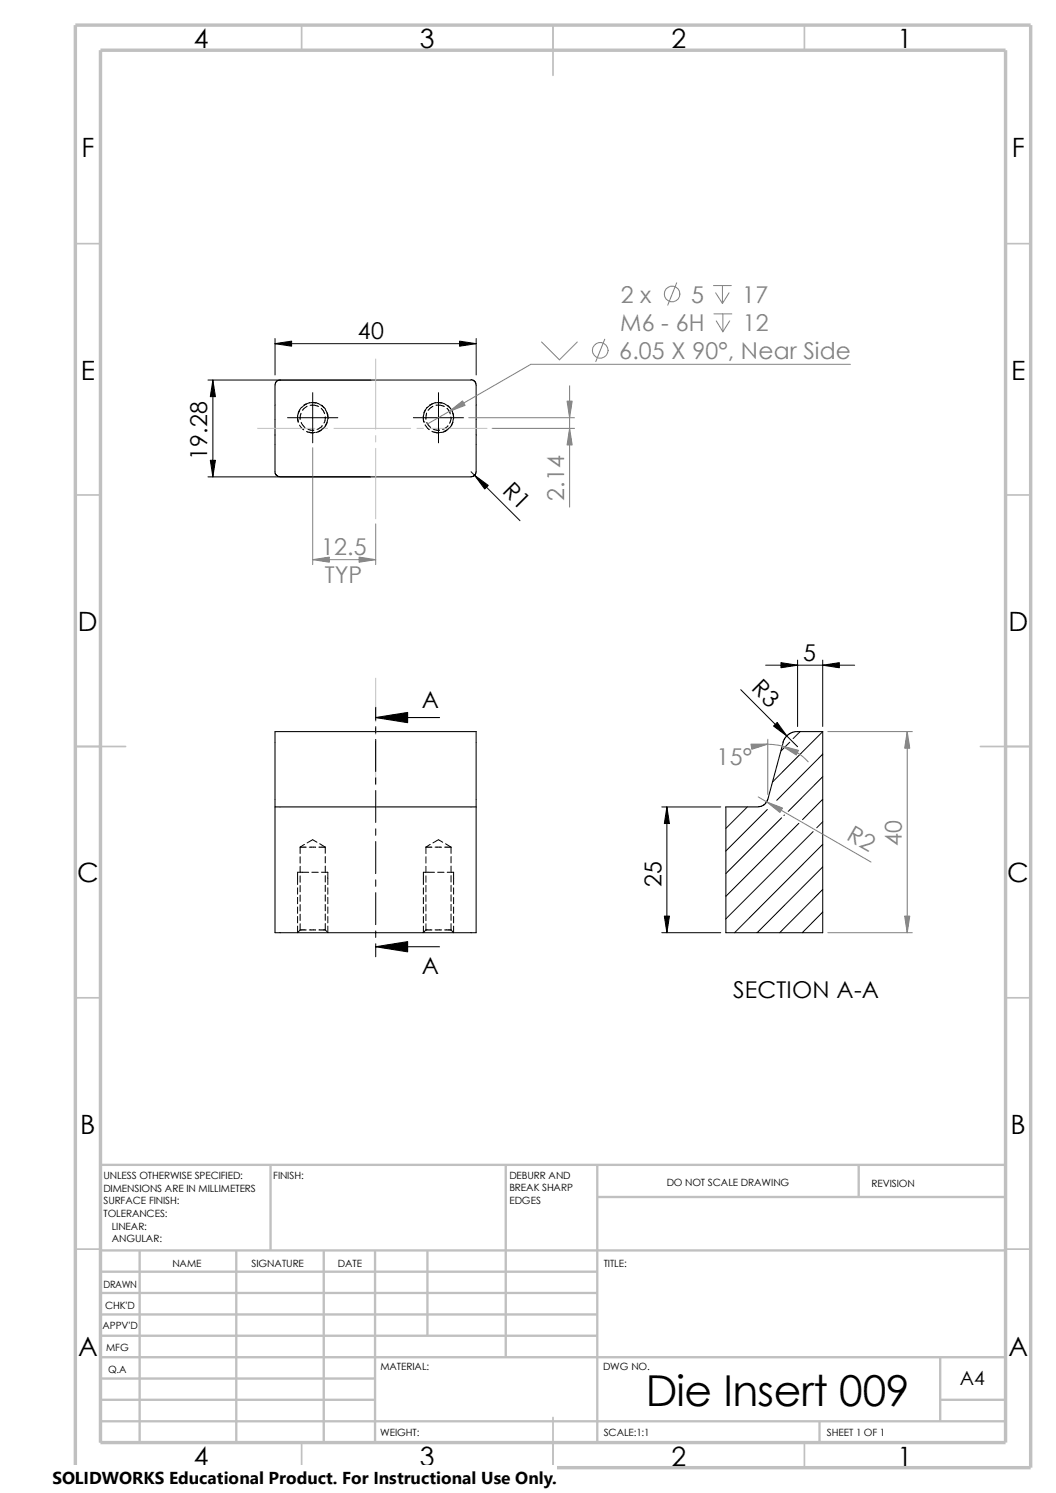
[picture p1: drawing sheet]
<svg xmlns="http://www.w3.org/2000/svg" width="210mm" height="297mm" viewBox="0 0 210 297" stroke-linecap="round" stroke-linejoin="round" font-family="sans-serif">
<g fill="none" stroke="#c0c0c0" stroke-width=".34">
<path d="M60 5v5M110 5v10M160 5v5M15 48.5h5M200 48.5h5M15 98.5h5M200 98.5h5M15 148.5h10M195 148.5h10M15 198.5h5M200 198.5h5M15 248.5h5"/>
<path d="M200 248.5h5M60 287v5M110 282v10M160 287v5"/>
</g>
<g fill="none" stroke="#c0c0c0" stroke-width=".47">
<path d="M53.8 231.7v17.1M100.6 231.7v38.3M118.8 238.1h81.2M118.8 231.7v55.3M170.8 231.7v6.4M200 231.7h-180v55.3M20 253h98.8M20 257.2h98.8M20 248.8h180M27.8 248.8v38.2M47 248.8v38.2M64.4 248.8v38.2"/>
<path d="M74.6 248.8v38.2M85 248.8v16.9M20 274.2h54.6M20 278.5h54.6M20 270h180M20 265.7h98.8M20 261.5h98.8M187 270v12.7M187 278.5h13M20 282.7h180M163 282.7v4.3"/>
</g>
<path d="M15 5h190v287h-190zM20 10h180v277h-180z" fill="none" stroke="#c0c0c0" stroke-width=".68" stroke-linecap="butt"/>
<g fill="none" stroke="#000" stroke-width=".2">
<path d="M41.4 75.6h32.3M42.3 75.6v19.3M54.7 67.4v7.2M54.7 68.4h40M62.2 78.1v10M87.2 78.1v10M94.7 67.4v7.2M41.4 94.9h32.3M57.2 83.1h10M59.2 83.1l.1 .8M59.6 84.6l.8 .9M59.6 81.6v.1a2.86 2.86 0 0 0-.3 2.3"/>
<path d="M59.9 82.2l-.2 1.2M59.9 84l.8 1M59.9 81l-.6 1.1M59.9 81.1h.1M61 85.9l1.2 .2M61 80.3l-1 .8M61.1 80.8l-.9 .8M61.2 85.3l.5 .3h.7M61.4 86l.7 .1 .6-.1M61.6 80.1l-1.2 .5M61.6 80.1l1.2 .1M61.7 80.6h.8l.9 .3"/>
<path d="M62.2 86.1h.1M62.2 80.1l1.2 .2M63.4 80.3l.7 .4 .7 .8M63.9 81.2l.7 1.1M64 85.5l-1.2 .5M64 80.6l.4 .4M64.1 84.7l-.3 .3-.8 .4M64.3 85.1l-1.1 .8M64.7 82.9l-.1 .8-.2 .5M64.8 81.6l.4 1.2M65.1 82.1l.1 1.3M65.1 84l-.7 1.1"/>
<path d="M65.2 83.5l-.5 1.2M82.2 83.1h10M84.2 82.7l.1 1.2M84.2 83.4l.1 .5M84.3 83.9h.1M84.5 84.5l.9 1M84.6 81.6l-.4 1.2M84.8 82.2l-.1 1.2M84.9 84l.7 1M85 81l-.7 1.1M85.6 85h.1M85.9 85.8l1.2 .3"/>
<path d="M86 80.3l-1.1 .8M86.1 80.8l-1 .8M86.1 85.3l.6 .3h.7M86.4 86l.8 .1 .5-.1M86.6 80.1l1.2 .1M86.6 80.1l-1.2 .5M86.7 80.6h.8l.9 .3M87.2 80.1l1.2 .2M88.4 80.3l1.1 .8M88.9 81.2l.6 1.1M88.9 85.5l-.3 .3-.8 .2M89 80.6l.8 1"/>
<path d="M89.1 84.7l-.3 .3-.8 .4M89.3 85.1l-.7 .6-.3 .1M89.7 83v.3l-.3 .9M89.8 81.6l.4 1.2M89.8 81.6h.1M90 82.2l.2 1.2M90 84l-.6 1.1M90.1 83.4l-.1 .7-.3 .5M93.7 93.9l9.7 9.7M147.3 137.2l11.3 11.3M152.3 132.3h17.7M158.6 131.3v13.2"/>
<path d="M163.6 131.3v13.2M157.1 147.7l-1.8 1.7M159.1 145.5l-1.4 1.4M163.6 145.5l-9.9 10M163.6 150l-9.1 9.2M163.6 154.5l-6.8 6.9M163.6 159l-4 4.1M59.2 176.6v1.3M59.2 178.5v1.3M59.7 168.5h1.2M59.7 168.5v1.3M59.7 170.4v1.3"/>
<path d="M59.7 172.3v1.3M59.7 174.2v1.3M59.7 176.1v1.3M59.7 178.1v1.2M59.7 180v1.2M60.5 168l-.8 .5M61.4 173.5h-2.2v2.5M61.5 168.5h1.3M62 173.5h1.3M63 167.6l-.8-.6-1.1 .7M63.4 168.5h1.3M63.6 167.9l1.1 .6"/>
<path d="M63.9 173.5h1.3v2.5M64.7 168.5v1.3M64.7 170.4v1.3M64.7 172.3v1.3M64.7 174.2v1.3M64.7 176.1v1.3M64.7 178v1.3M64.7 179.9v1.3M65.2 176.6v1.3M65.2 178.5v1.3M84.2 176.6v1.3M84.2 178.5v1.3"/>
<path d="M84.7 168.5h1.2M84.7 168.5v1.3M84.7 170.4v1.3M84.7 172.3v1.3M84.7 174.2v1.3M84.7 176.1v1.3M84.7 178.1v1.2M84.7 180v1.2M85.6 168l-.9 .5M86.4 173.5h-2.2v2.5M86.5 168.5h1.3M87 173.5h1.3"/>
<path d="M88.1 167.6l-.9-.6-1.1 .7M88.4 168.5h1.3M88.6 167.9l1.1 .6M88.9 173.5h1.3v2.5M89.7 168.5v1.3M89.7 170.4v1.3M89.7 172.3v1.3M89.7 174.2v1.3M89.7 176.1v1.3M89.7 178v1.3M89.7 179.9v1.3M90.2 176.6v1.3"/>
<path d="M90.2 178.5v1.3M131.6 160.5h11.7M132.6 160.5v25M148.6 160.5l-4.2 4.3M152.6 161l-8.2 8.3M155.4 162.7l-11 11.1M156 162.1l-.1 .1M158.9 163.8l-14.5 14.5M161.7 165.4l-17.3 17.4M163.6 163.5l-1.2 1.2M163.6 168l-17.5 17.5M163.6 172.5l-13 13"/>
<path d="M163.6 177l-8.5 8.5M59.2 180.4v1.3M59.2 182.3v1.3M59.2 184.2v1.3M59.7 185h1.2M59.7 185l-.5 .5M59.7 181.9v1.2M59.7 183.8v1.2M61.5 185h1.3M63.4 185h1.3M64.7 185l.5 .5M64.7 181.8v1.3"/>
<path d="M64.7 183.7v1.3M65.2 180.4v1.3M65.2 182.3v1.3M65.2 184.2v1.3M84.2 180.4v1.3M84.2 182.3v1.3M84.2 184.2v1.3M84.7 185h1.2M84.7 185l-.5 .5M84.7 181.9v1.2M84.7 183.8v1.2M86.5 185h1.3"/>
<path d="M88.4 185h1.3M89.7 185l.5 .5M89.7 181.8v1.3M89.7 183.7v1.3M90.2 180.4v1.3M90.2 182.3v1.3M90.2 184.2v1.3M131.6 185.5h11.7M163.6 181.4l-4 4.1"/>
</g>
<g fill="none" stroke="#000" stroke-width=".21">
<path d="M93.7 75.5l.5 .2 .3 .3 .2 .6v17.3l-.2 .5-.4 .4-38.4 .1-.6-.2-.4-.5v-17.6l.1-.5 .5-.5h38.4M74.7 142.7h12.7M74.7 140.7v2.6M74.7 144.6v1.2M74.7 147.1v6.4M74.7 154.7v1.3M74.7 157.3v6.3M155.7 147.7l.4-.8 .5-.6 1.3-.7 5.7-.1v40h-19.2v-25h6.4M155.7 147.7l-3.1 11.7-.8 .8-1 .3M54.7 160.5v25h40v-25M54.7 160.5h40M54.7 160.5v-15h40v15"/>
<path d="M74.7 164.9v1.3M74.7 167.4v6.4M74.7 175v1.3M74.7 177.6v6.3M74.7 188.3h12.7M74.7 185.2v1.3M74.7 187.7v2.6"/>
</g>
<path d="M74.7 71.4v14M51.2 85.2h11.4M63.9 85.2h1.3M66.4 85.2h15.3M74.7 86.7v1.2M74.7 89.2v14M82.9 85.2h1.3M85.5 85.2h11.4M74.7 134.9v8.7M74.7 144.9v1.2M74.7 147.4v8.7" fill="none" stroke="#c0c0c0" stroke-width=".2"/>
<g fill="none" stroke="#808080" stroke-width=".2">
<path d="M134.6 56.3l-1.8 4.4M141.9 56.8h3.6M142.3 58.3l1.4 2.1M143.7 56.8v3.6M145 58.3l-1.3 2.1M107.7 68l3.6 3.6 3.5-3.6M113.3 76.8v24.1M120.3 67.5l-1.8 4.4M142 62.4h3.5M142.5 63.8l1.3 2.2M143.8 62.4v3.6M145.1 63.8l-1.3 2.2"/>
<path d="M169.1 72.5h-63.5l-20.6 11.8M62.2 89.1v23.2M93.2 83.1h21.1M97.9 85.2h16.4M62.2 111.3h12.5M74.7 104.2v8.1M150.8 158.5l22.4 13M150.8 148.2a11.2 11.2 0 0 1 9.9 3.4M152.7 147.1v11M164.6 145.5h16.8M180.4 145.5v40M164.6 185.5h16.8"/>
<circle cx="133.7" cy="58.5" r="1.55"/>
<circle cx="119.4" cy="69.7" r="1.56"/>
</g>
<g fill="#808080" stroke="#808080" stroke-width=".2">
<path d="M113.3 85.2l.5 3.3h-1z"/>
<path d="M112.8 79.8h1l-.5 3.3z"/>
<path d="M71.4 110.8l3.3 .5-3.3 .5z"/>
<path d="M62.2 111.3l3.3-.5v1z"/>
<path d="M89.4 81.8l2.6-2 .5 .8z"/>
<path d="M149.4 148h3.3l-3.2 1.1z"/>
<path d="M152.5 159.6l3.1 1.1-.5 .9z"/>
<path d="M155.6 148.4l3.2 .9-.4 .9z"/>
<path d="M180.4 145.5l.5 3.3h-1z"/>
<path d="M179.9 182.2h1l-.5 3.3z"/>
</g>
<path d="M42.3 75.6l.5 3.3h-1zM54.7 68.4l3.3-.5v1zM91.4 67.9l3.3 .5-3.3 .5zM41.8 91.6h1l-.5 3.3zM94.4 94.6l2.7 2-.7 .7zM155.3 131.8l3.3 .5-3.3 .5zM163.6 132.3l3.3-.5v1zM154.6 143.7l1.9 2.7-2.7-2zM132.6 160.5l.5 3.3h-1zM132.1 182.2h1l-.5 3.3z" fill="#000" stroke="#000" stroke-width=".2"/>
<path d="M74.7 142.7l6.4-1v2.1zM74.7 188.3l6.4-1v2.1z" fill="#000" stroke="#000" stroke-width=".21"/>
<path d="M10.4 291.5h100.4v5.5h-100.4z" fill="#fff"/>
<text font-size="8.5" x="128.4" y="279.7">Die Insert 009</text>
<g font-size="5.3">
<text x="38.5" y="9.6">4</text>
<text x="83.5" y="9.6">3</text>
<text x="133.5" y="9.6">2</text>
<text x="178.5" y="9.6">1</text>
<text x="16.2" y="31.3">F</text>
<text x="201.2" y="31.3">F</text>
<text x="16" y="75.6">E</text>
<text x="201.1" y="75.6">E</text>
<text x="15.5" y="125.6">D</text>
<text x="200.6" y="125.6">D</text>
<text x="15.3" y="175.6">C</text>
<text x="200.3" y="175.6">C</text>
<text x="16" y="225.6">B</text>
<text x="201" y="225.6">B</text>
<text x="15.5" y="269.8">A</text>
<text x="200.5" y="269.8">A</text>
<text x="38.5" y="291.6">4</text>
<text x="83.5" y="291.6">3</text>
<text x="133.5" y="291.6">2</text>
<text x="178.5" y="291.6">1</text>
</g>
<g font-size="4.6" fill="#808080">
<text x="123.4" y="65.9">M6 - 6H</text>
<text x="123.5" y="60.3">2 x</text>
<text x="137.5" y="60.3">5</text>
<text x="147.6" y="60.3">17</text>
<text x="147.7" y="65.9">12</text>
<text x="123.2" y="71.5">6.05 X 90°, Near Side</text>
<text x="112.2" y="99.6" transform="rotate(-90 112.2 99.6)">2.14</text>
<text x="63.8" y="110.4">12.5</text>
<text x="64.6" y="116">TYP</text>
<text x="142.5" y="152.2">15°</text>
<text x="168.2" y="166.8" transform="rotate(30 168.2 166.8)">R2</text>
<text x="179.3" y="168.3" transform="rotate(-90 179.3 168.3)">40</text>
</g>
<g font-size="4.6">
<text x="71.2" y="67.4">40</text>
<text x="41.2" y="91.5" transform="rotate(-90 41.2 91.5)">19.28</text>
<text x="99.7" y="97.9" transform="rotate(45 99.7 97.9)">R1</text>
<text x="159.7" y="131.4">5</text>
<text x="149.3" y="137.1" transform="rotate(45 149.3 137.1)">R3</text>
<text x="83.9" y="140.8">A</text>
<text x="131.5" y="176.5" transform="rotate(-90 131.5 176.5)">25</text>
<text x="83.9" y="193.8">A</text>
<text x="145.8" y="198.5">SECTION A-A</text>
</g>
<text font-size="3.9" x="190.9" y="275.5">A4</text>
<text font-size="3.4" x="10.4" y="295.2">SOLIDWORKS Educational Product. For Instructional Use Only.</text>
<g font-size="2">
<text x="20.6" y="234.6">UNLESS OTHERWISE SPECIFIED:</text>
<text x="20.6" y="237.1">DIMENSIONS ARE IN MILLIMETERS</text>
<text x="20.6" y="239.6">SURFACE FINISH:</text>
<text x="54.4" y="234.6">FINISH:</text>
<text x="101.3" y="239.5">EDGES</text>
<text x="101.3" y="234.5">DEBURR AND</text>
<text x="101.3" y="237">BREAK SHARP</text>
<text x="132.6" y="236">DO NOT SCALE DRAWING</text>
<text x="173.3" y="236.2">REVISION</text>
<text x="20.6" y="242.1">TOLERANCES:</text>
<text x="22.2" y="244.6">LINEAR:</text>
<text x="22.2" y="247.1">ANGULAR:</text>
<text x="50" y="252">SIGNATURE</text>
<text x="67.2" y="252">DATE</text>
<text x="120.1" y="252">TITLE:</text>
<text x="20.6" y="256.2">DRAWN</text>
<text x="34.3" y="252.1">NAME</text>
<text x="20.9" y="260.4">CHK'D</text>
<text x="20.4" y="264.5">APPV'D</text>
<text x="21.1" y="268.8">MFG</text>
<text x="21.5" y="273.1">Q.A</text>
<text x="75.6" y="272.5">MATERIAL:</text>
<text x="119.9" y="272.5">DWG NO.</text>
<text x="75.6" y="285.6">WEIGHT:</text>
<text x="120.1" y="285.6">SCALE:1:1</text>
<text x="164.5" y="285.6">SHEET 1 OF 1</text>
</g>
</svg>
